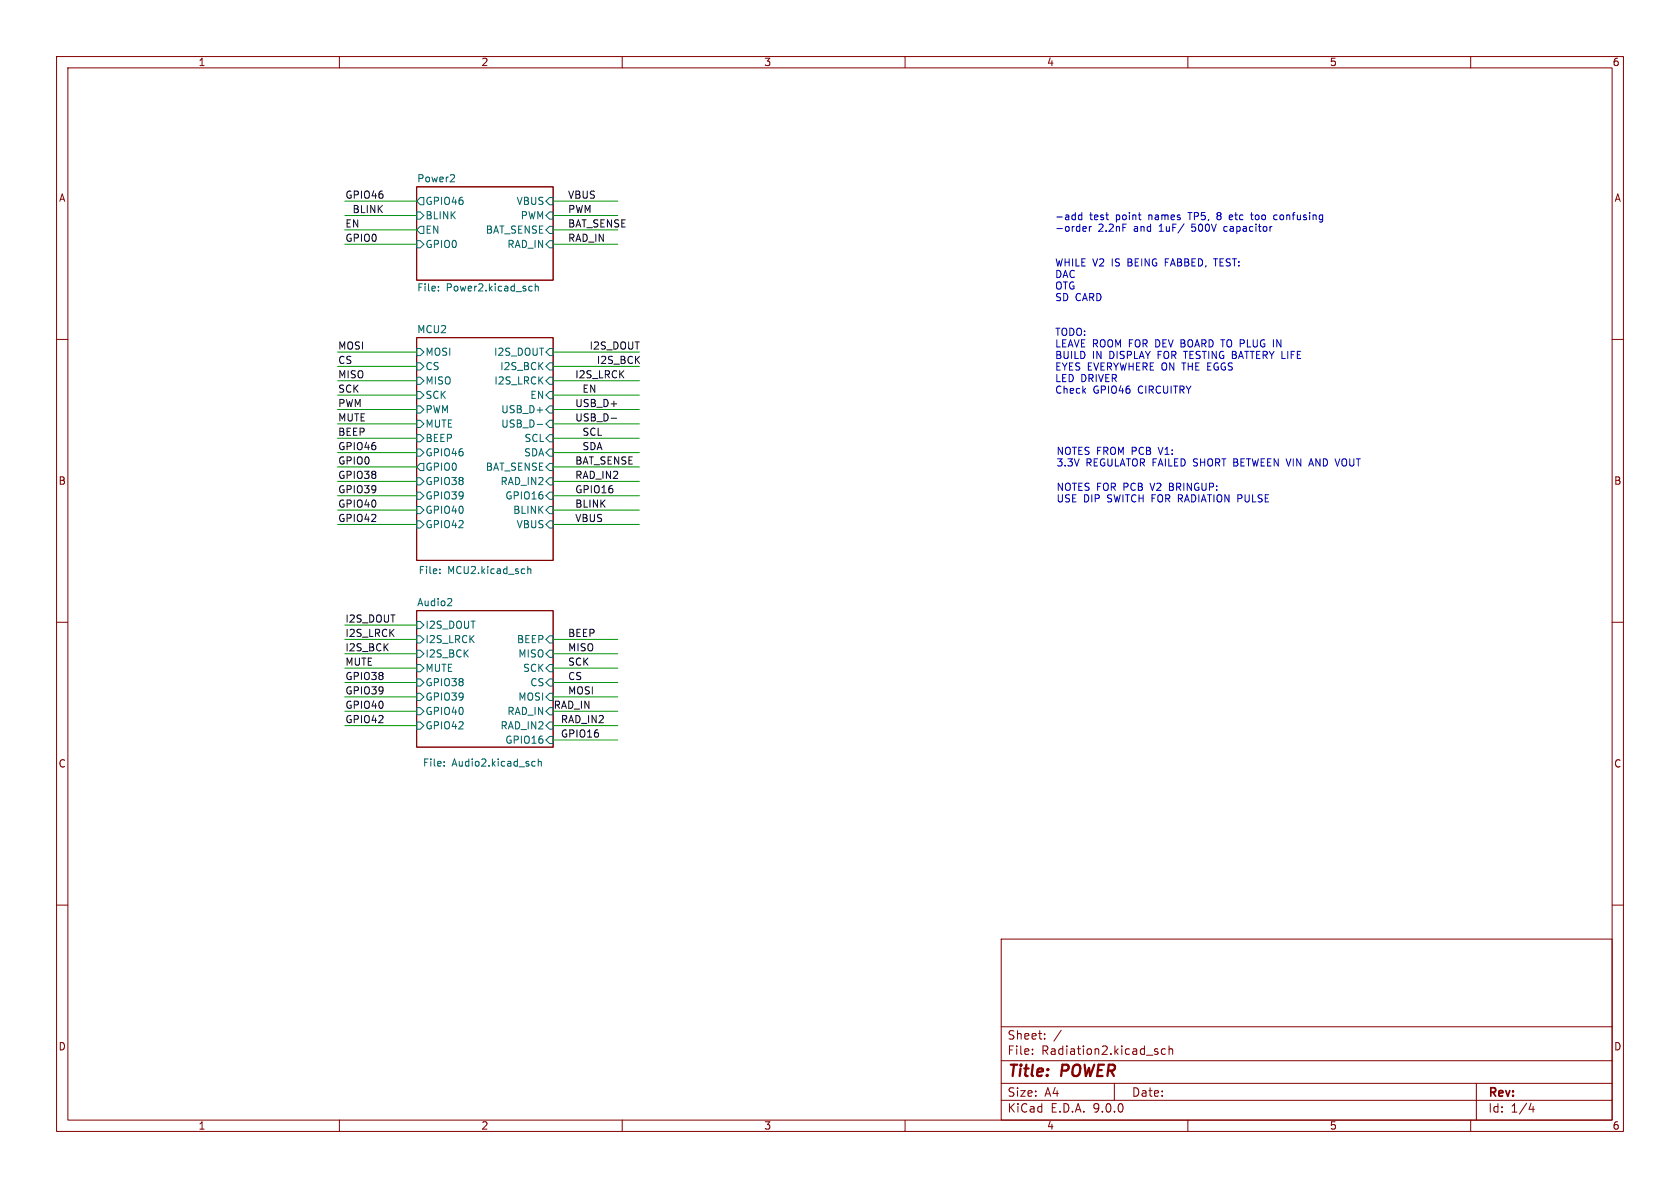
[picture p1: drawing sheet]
<svg xmlns="http://www.w3.org/2000/svg" width="297mm" height="210mm" viewBox="0 0 297 210" stroke-linecap="round" stroke-linejoin="round" font-family="sans-serif">
<g fill="none" stroke="#840000" stroke-width=".18">
<path d="M10 10h277v190h-277zM12 12h273v186h-273zM60 10v2M110 10v2M160 10v2M210 10v2M260 10v2M73.7 33h24.1v16.5h-24.1zM73.7 59.7h24.1v39.4h-24.1zM10 60h2M285 60h2M10 110h2"/>
<path d="M73.7 108h24.1v24.1h-24.1zM285 110h2M10 160h2M177 166h108v32h-108zM285 160h2M60 198v2M110 198v2M160 198v2M177 194.5h108M177 191.5h108M177 187.5h108M177 181.5h108"/>
<path d="M182.5 186.3v.1M182.5 185.5v.1M184.7 183.6v.1M184.7 182.8v.1M187.6 182.1l-1.3 2M197 191.5v3M204.5 185.9l.2 .2-.2 .3M204.5 185.4l.2 .1M206 185.5l-.4-.1-.3 .3v.4l.2 .2h.5M206.7 185.5l.2-.1 .3 .1 .1 .9M206.7 184.9v1.5M210 198v2"/>
<path d="M260 198v2M261 191.5v6.5M270.7 195l-.4 1.1h.9M271 195.6v1"/>
</g>
<g fill="none" stroke="#006464" stroke-width=".18">
<path d="M73.7 37.5h.6l.6 .6-.6 .6h-.6zM74.3 34.9h.6v1.3h-.6l-.6-.6zM80.1 30.9l.3 .2-.1 .3-.7 .7h.8M97.2 34.9h.6v1.3h-.6l-.7-.6zM97.2 37.5h.6v1.2h-.6l-.7-.6zM73.7 42.5h.6l.6 .7-.6 .6h-.6zM74.3 40h.6v1.3h-.6l-.6-.7zM77.5 51.3v.1M77.5 50.7v.1M93.7 50.6l.4 .1M94.1 51.4h-.4M94.6 50.7l.2-.1 .3 .1 .1 .7"/>
<path d="M94.6 50.2v1.2M97.2 40h.6v1.3h-.6l-.7-.7zM97.2 42.5h.6v1.3h-.6l-.7-.6zM73.7 71.8h.6l.6 .6-.6 .6h-.6zM73.7 61.6h.6l.6 .6-.6 .7h-.6zM73.7 64.1h.6l.6 .7-.6 .6h-.6zM73.7 66.7h.6l.6 .6-.6 .6h-.6zM73.7 74.3h.6l.6 .6-.6 .7h-.6zM73.7 76.8h.6l.6 .7-.6 .6h-.6zM73.7 69.2h.6l.6 .7-.6 .6h-.6zM73.7 79.4h.6l.6 .6-.6 .6h-.6zM95 75h.9"/>
<path d="M97.2 61.6h.6v1.3h-.6l-.7-.7zM97.2 64.1h.6v1.3h-.6l-.7-.6zM97.2 66.7h.6v1.2h-.6l-.7-.6zM97.2 69.2h.6v1.3h-.6l-.7-.6zM97.2 71.8h.6v1.2h-.6l-.7-.6zM97.2 79.4h.6v1.2h-.6l-.7-.6zM97.2 74.3h.6v1.3h-.6l-.7-.7zM97.2 76.8h.6v1.3h-.6l-.7-.6zM73.7 84.5h.6l.6 .6-.6 .6h-.6zM73.7 87h.6l.6 .6-.6 .7h-.6zM73.7 89.5h.6l.6 .7-.6 .6h-.6zM73.7 92.1h.6l.6 .6-.6 .6h-.6z"/>
<path d="M74.3 81.9h.6v1.3h-.6l-.6-.6zM97.2 84.5h.6v1.2h-.6l-.7-.6zM97.2 87h.6v1.3h-.6l-.7-.7zM97.2 89.5h.6v1.3h-.6l-.7-.6zM97.2 81.9h.6v1.3h-.6l-.7-.6zM97.2 92.1h.6v1.2h-.6l-.7-.6zM73.7 109.9h.6l.6 .6-.6 .6h-.6zM73.7 112.4h.6l.6 .6-.6 .7h-.6zM73.7 114.9h.6l.6 .7-.6 .6h-.6zM73.7 117.5h.6l.6 .6-.6 .6h-.6zM77.8 101.3v.1M77.8 100.6v.1"/>
<path d="M79.6 105.8l.3 .2-.1 .3-.7 .8h.8M93.3 100.1v1.3M93.3 100.7l.2-.1h.3l.1 .8M97.2 112.4h.6v1.3h-.6l-.7-.7zM97.2 114.9h.6v1.3h-.6l-.7-.6zM97.2 117.5h.6v1.2h-.6l-.7-.6zM73.7 120h.6l.6 .7-.6 .6h-.6zM73.7 122.6h.6l.6 .6-.6 .6h-.6zM73.7 125.1h.6l.6 .6-.6 .7h-.6zM73.7 127.6h.6l.6 .7-.6 .6h-.6zM78.5 135.3v.1M78.5 134.6v.2"/>
<path d="M94.2 134.6h.4M94.6 135.4h-.4M95.2 134.7l.1-.1h.3l.1 .8M95.2 134.2v1.2M97.2 120h.6v1.3h-.6l-.7-.6zM97.2 122.6h.6v1.2h-.6l-.7-.6zM97.2 125.1h.6v1.3h-.6l-.7-.7zM97.2 130.2h.6v1.2h-.6l-.7-.6zM97.2 127.6h.6v1.3h-.6l-.7-.6z"/>
</g>
<path d="M108.1 73.9h.9" fill="none" stroke="#0f0f0f" stroke-width=".18"/>
<g fill="none" stroke="#009600" stroke-width=".18">
<path d="M61 35.6h12.7M61 38.1h12.7M97.8 35.6h11.4M97.8 38.1h11.4M61 40.6h12.7M61 43.2h12.7M97.8 40.6h11.4M97.8 43.2h11.4M59.7 77.5h14M59.7 67.3h14M59.7 64.8h14M59.7 74.9h14"/>
<path d="M59.7 69.9h14M59.7 62.2h14M59.7 72.4h14M97.8 77.5h15.2M97.8 67.3h15.2M97.8 64.8h15.2M97.8 74.9h15.2M97.8 69.9h15.2M97.8 62.2h15.2M97.8 72.4h15.2M59.7 80h14M59.7 87.6h14"/>
<path d="M59.7 82.6h14M59.7 85.1h14M59.7 90.2h14M59.7 92.7h14M97.8 80h15.2M97.8 87.6h15.2M97.8 82.6h15.2M97.8 85.1h15.2M97.8 90.2h15.2M97.8 92.7h15.2M61 115.6h12.7M61 113h12.7"/>
<path d="M61 110.5h12.7M61 118.1h12.7M97.8 115.6h11.4M97.8 113h11.4M97.8 118.1h11.4M61 125.7h12.7M61 123.2h12.7M61 128.3h12.7M61 120.7h12.7M97.8 130.8h11.4M97.8 125.7h11.4M97.8 123.2h11.4"/>
<path d="M97.8 128.3h11.4M97.8 120.7h11.4"/>
</g>
<g fill="none" stroke="#0000c2" stroke-width=".18">
<path d="M191.3 37.6v1.2M191.3 38.1l-.4-.1-.3 .2 .2 .6h.5M215.4 37.6l-.3 .2 .3 .3-.2 .1-.1 .4 .3 .2M217.3 38.7l.2 .1h.2M217.7 38h-.2l-.2 .2M217.9 38.3l-.6 .1M221.1 38h.5M221.2 37.6v1.1l.4 .1M225.2 38.7l.2 .1h.4M225.8 38.1l-.4-.1-.2 .1M191.6 40l.4 .1v.2l-.6 .2M192 40.8l-.4 .1"/>
<path d="M192.6 40v.9M192.9 40l-.3 .3M214.5 45.8h.8M216.6 40l-.2 .3v.3l.2 .3M224.8 40h.1M231.5 82h.6M231.8 81.1l-.4 1.3"/>
</g>
<g font-size="2.8" fill="#840000">
<text x="178" y="190.9">Title:</text>
<text x="187.7" y="190.9">POWER</text>
</g>
<g font-size="2.1" fill="#840000">
<text x="178" y="184">Sheet:</text>
<text x="178" y="186.7">File:</text>
<text x="184.1" y="186.7">Radiation2.kicad_sch</text>
<text x="178" y="196.9">KiCad</text>
<text x="178" y="194.1">Size:</text>
<text x="184.7" y="194.1">A4</text>
<text x="185.7" y="196.9">E.D.A.</text>
<text x="193.3" y="196.9">9.0.0</text>
<text x="200" y="194.1">Date:</text>
<text x="263" y="194.3">Rev:</text>
<text x="263" y="196.9">Id:</text>
<text x="267.1" y="196.9">1/4</text>
</g>
<g font-size="1.8" fill="#840000">
<text x="35" y="11.9">1</text>
<text x="85" y="11.9">2</text>
<text x="135" y="11.9">3</text>
<text x="185" y="11.9">4</text>
<text x="235" y="11.9">5</text>
<text x="285" y="11.9">6</text>
<text x="10.3" y="35.9">A</text>
<text x="285.3" y="35.9">A</text>
<text x="10.3" y="85.9">B</text>
<text x="285.3" y="85.9">B</text>
<text x="10.3" y="135.9">C</text>
<text x="285.3" y="135.9">C</text>
<text x="10.3" y="185.9">D</text>
<text x="285.3" y="185.9">D</text>
<text x="35" y="199.9">1</text>
<text x="85" y="199.9">2</text>
<text x="135" y="199.9">3</text>
<text x="185" y="199.9">4</text>
<text x="235" y="199.9">5</text>
<text x="285" y="199.9">6</text>
</g>
<g font-size="1.8" fill="#0f0f0f">
<text x="61" y="35.2">GPIO46</text>
<text x="100.3" y="35.2">VBUS</text>
<text x="61" y="40.3">EN</text>
<text x="62.2" y="37.8">BLINK</text>
<text x="100.3" y="40.3">BAT_SENSE</text>
<text x="100.3" y="37.8">PWM</text>
<text x="61" y="42.8">GPIO0</text>
<text x="100.3" y="42.8">RAD_IN</text>
<text x="59.7" y="64.4">CS</text>
<text x="59.7" y="61.9">MOSI</text>
<text x="104.1" y="61.9">I2S_DOUT</text>
<text x="105.4" y="64.4">I2S_BCK</text>
<text x="59.7" y="69.5">SCK</text>
<text x="59.7" y="67">MISO</text>
<text x="101.6" y="67">I2S_LRCK</text>
<text x="102.9" y="69.5">EN</text>
<text x="59.7" y="74.6">MUTE</text>
<text x="59.7" y="72">PWM</text>
<text x="59.7" y="77.1">BEEP</text>
<text x="101.6" y="74.6">USB_D-</text>
<text x="101.6" y="72">USB_D+</text>
<text x="102.9" y="77.1">SCL</text>
<text x="59.7" y="79.7">GPIO46</text>
<text x="59.7" y="82.2">GPIO0</text>
<text x="101.6" y="82.2">BAT_SENSE</text>
<text x="102.9" y="79.7">SDA</text>
<text x="59.7" y="84.7">GPIO38</text>
<text x="59.7" y="87.3">GPIO39</text>
<text x="59.7" y="89.8">GPIO40</text>
<text x="101.6" y="84.7">RAD_IN2</text>
<text x="101.6" y="89.8">BLINK</text>
<text x="101.6" y="87.3">GPIO16</text>
<text x="59.7" y="92.4">GPIO42</text>
<text x="101.6" y="92.4">VBUS</text>
<text x="61" y="110.1">I2S_DOUT</text>
<text x="61" y="112.7">I2S_LRCK</text>
<text x="100.3" y="112.7">BEEP</text>
<text x="61" y="117.8">MUTE</text>
<text x="61" y="115.2">I2S_BCK</text>
<text x="100.3" y="117.8">SCK</text>
<text x="100.3" y="115.2">MISO</text>
<text x="61" y="120.3">GPIO38</text>
<text x="61" y="122.8">GPIO39</text>
<text x="61" y="125.4">GPIO40</text>
<text x="97.8" y="125.4">RAD_IN</text>
<text x="100.3" y="122.8">MOSI</text>
<text x="100.3" y="120.3">CS</text>
<text x="61" y="127.9">GPIO42</text>
<text x="99.1" y="130.5">GPIO16</text>
<text x="99.1" y="127.9">RAD_IN2</text>
</g>
<g font-size="1.8" fill="#006464">
<text x="73.7" y="32.3">Power2</text>
<text x="75.1" y="41.5">EN</text>
<text x="75.1" y="36.4">GPIO46</text>
<text x="75.1" y="39">BLINK</text>
<text x="85.8" y="41.5">BAT_SENSE</text>
<text x="91.2" y="36.4">VBUS</text>
<text x="92" y="39">PWM</text>
<text x="75.1" y="44">GPIO0</text>
<text x="89.6" y="44">RAD_IN</text>
<text x="73.7" y="51.8">File:</text>
<text x="78.9" y="51.8">Power2.kicad_sch</text>
<text x="73.7" y="59">MCU2</text>
<text x="75.1" y="63.1">MOSI</text>
<text x="75.1" y="65.6">CS</text>
<text x="87.2" y="63.1">I2S_DOUT</text>
<text x="88.3" y="65.6">I2S_BCK</text>
<text x="75.1" y="68.2">MISO</text>
<text x="75.1" y="70.7">SCK</text>
<text x="87.3" y="68.2">I2S_LRCK</text>
<text x="93.6" y="70.7">EN</text>
<text x="75.1" y="73.3">PWM</text>
<text x="75.1" y="75.8">MUTE</text>
<text x="88.5" y="73.3">USB_D+</text>
<text x="88.5" y="75.8">USB_D-</text>
<text x="75.1" y="78.3">BEEP</text>
<text x="75.1" y="80.9">GPIO46</text>
<text x="75.1" y="83.4">GPIO0</text>
<text x="85.8" y="83.4">BAT_SENSE</text>
<text x="92.6" y="80.9">SDA</text>
<text x="92.6" y="78.3">SCL</text>
<text x="75.1" y="86">GPIO38</text>
<text x="75.1" y="88.5">GPIO39</text>
<text x="88.4" y="86">RAD_IN2</text>
<text x="89.2" y="88.5">GPIO16</text>
<text x="75.1" y="91">GPIO40</text>
<text x="75.1" y="93.6">GPIO42</text>
<text x="90.6" y="91">BLINK</text>
<text x="91.2" y="93.6">VBUS</text>
<text x="73.9" y="101.8">File:</text>
<text x="79.1" y="101.8">MCU2.kicad_sch</text>
<text x="73.7" y="107.2">Audio2</text>
<text x="75.1" y="111.4">I2S_DOUT</text>
<text x="75.1" y="113.9">I2S_LRCK</text>
<text x="91.3" y="113.9">BEEP</text>
<text x="75.1" y="116.4">I2S_BCK</text>
<text x="75.1" y="119">MUTE</text>
<text x="91.5" y="116.4">MISO</text>
<text x="92.4" y="119">SCK</text>
<text x="75.1" y="121.5">GPIO38</text>
<text x="75.1" y="124.1">GPIO39</text>
<text x="91.5" y="124.1">MOSI</text>
<text x="93.6" y="121.5">CS</text>
<text x="75.1" y="126.6">GPIO40</text>
<text x="75.1" y="129.1">GPIO42</text>
<text x="88.4" y="129.1">RAD_IN2</text>
<text x="89.2" y="131.7">GPIO16</text>
<text x="89.6" y="126.6">RAD_IN</text>
<text x="74.7" y="135.8">File:</text>
<text x="79.9" y="135.8">Audio2.kicad_sch</text>
</g>
<g font-size="1.8" fill="#0000c2">
<text x="186.4" y="39.1">-add</text>
<text x="186.4" y="41.2">-order</text>
<text x="192.6" y="39.1">test</text>
<text x="194.1" y="41.2">2.2nF</text>
<text x="197.4" y="39.1">point</text>
<text x="200.6" y="41.2">and</text>
<text x="203.3" y="39.1">names</text>
<text x="205.2" y="41.2">1uF/</text>
<text x="210.6" y="39.1">TP5,</text>
<text x="211.1" y="41.2">500V</text>
<text x="215.8" y="39.1">8</text>
<text x="217" y="41.2">capacitor</text>
<text x="218.2" y="39.1">etc</text>
<text x="222.3" y="39.1">too</text>
<text x="226.5" y="39.1">confusing</text>
<text x="186.4" y="47.3">WHILE V2</text>
<text x="196.6" y="47.3">IS</text>
<text x="199.6" y="47.3">BEING</text>
<text x="206.4" y="47.3">FABBED,</text>
<text x="215.3" y="47.3">TEST:</text>
<text x="186.4" y="49.4">DAC</text>
<text x="186.4" y="51.4">OTG</text>
<text x="186.4" y="53.4">SD CARD</text>
<text x="186.4" y="59.6">TODO:</text>
<text x="186.4" y="61.6">LEAVE ROOM FOR DEV BOARD TO PLUG</text>
<text x="186.4" y="63.7">BUILD</text>
<text x="186.4" y="65.7">EYES EVERYWHERE ON THE EGGS</text>
<text x="193.1" y="63.7">IN</text>
<text x="196.2" y="63.7">DISPLAY</text>
<text x="204.9" y="63.7">FOR TESTING BATTERY LIFE</text>
<text x="226.1" y="61.6">IN</text>
<text x="186.4" y="67.8">LED DRIVER</text>
<text x="186.4" y="69.8">Check</text>
<text x="193.2" y="69.8">GPIO46</text>
<text x="201.3" y="69.8">CIRCUITRY</text>
<text x="186.7" y="80.6">NOTES FROM PCB</text>
<text x="186.7" y="82.7">3.3V</text>
<text x="192" y="82.7">REGULATOR FAILED SHORT BETWEEN VIN</text>
<text x="205.1" y="80.6">V1:</text>
<text x="232.4" y="82.7">AND VOUT</text>
<text x="186.7" y="87">NOTES FOR PCB</text>
<text x="186.7" y="89">USE DIP</text>
<text x="195.9" y="89">SWITCH FOR RADIATION PULSE</text>
<text x="203.7" y="87">V2</text>
<text x="207.2" y="87">BRINGUP:</text>
</g>
</svg>
